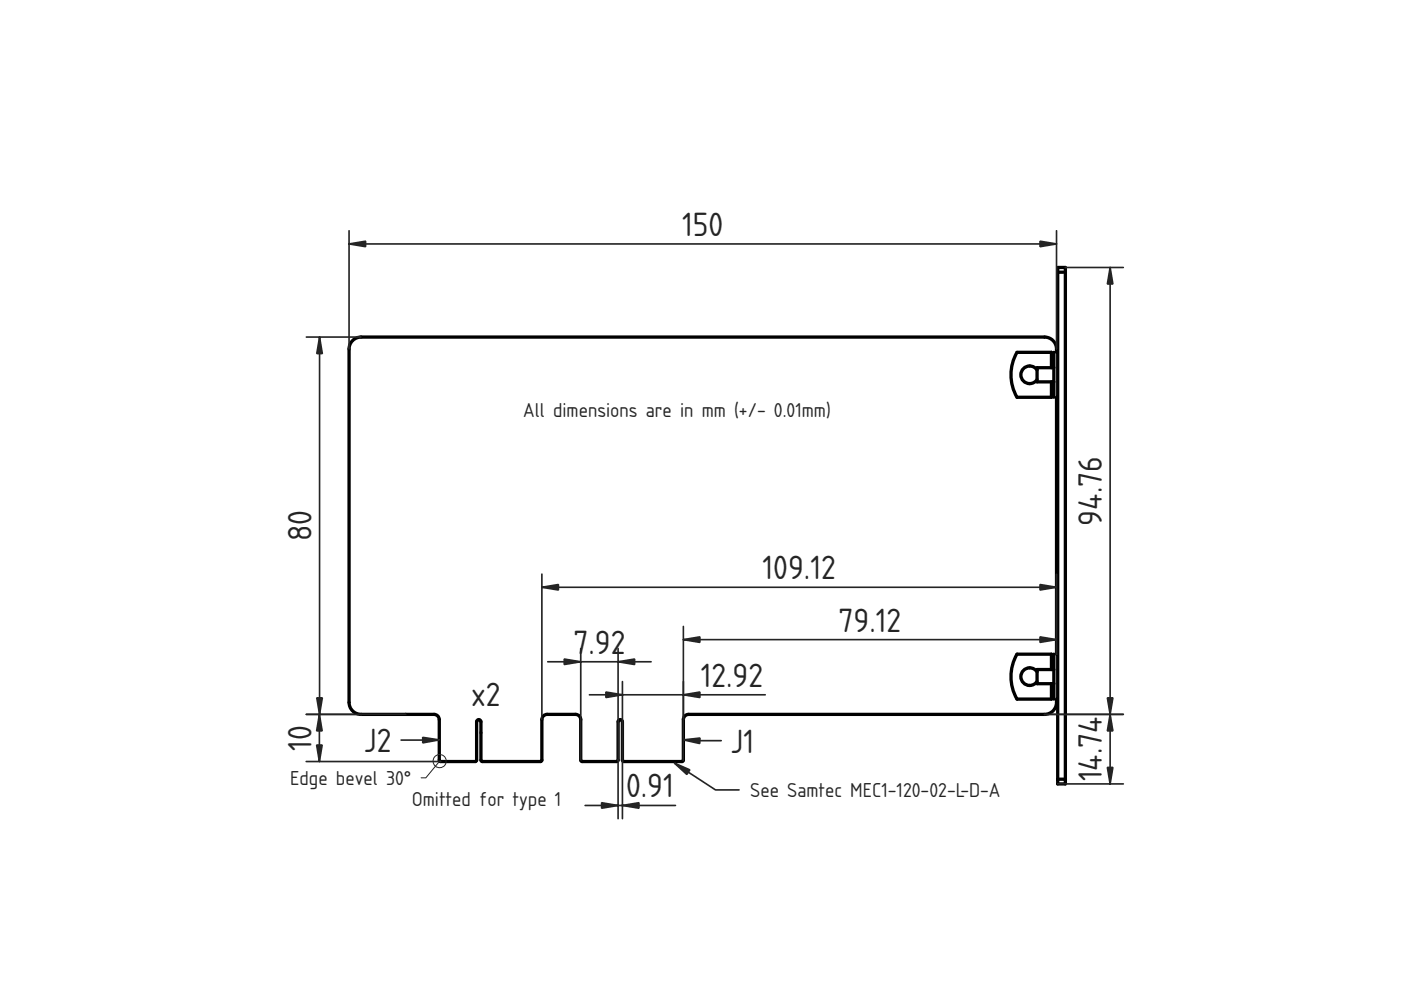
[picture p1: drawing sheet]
<svg xmlns="http://www.w3.org/2000/svg" width="297mm" height="210mm" viewBox="0 0 297 210" stroke-linecap="round" stroke-linejoin="round" font-family="sans-serif">
<g fill="none" stroke="#000" stroke-width=".7">
<path d="M224.3 56.7h1.6v109.5h-1.6zM224.3 57.7h1.6M219.9 78.5a1.87 1.87 0 0 0-2.8-.4 1.87 1.87 0 0 0 0 2.8 1.87 1.87 0 0 0 2.8-.4M222.9 78v-3.3h-7.3a9.5 9.5 0 0 0 0 9.5h7.3v-3.2M223.4 74.7v9.5M223.4 78h-3.5v3h3.5M224 74.7a2.66 2.66 0 0 0-2.5-3.2h-145a2.54 2.54 0 0 0-2.5 2.5v74.9a2.54 2.54 0 0 0 2.5 2.6h15.5a1.11 1.11 0 0 1 1.1 1.1v8.6l.3 .3h7.4l.2-.2 .1-8.3a.46 .46 0 0 1 .4-.4 .46 .46 0 0 1 .5 .4v8.2l.1 .2 12.5 .1 .3-.3v-8.6a1.11 1.11 0 0 1 1.1-1.1h6a1.11 1.11 0 0 1 1.1 1.1v8.6l.3 .3h7.4l.2-.2 .1-8.3a.46 .46 0 0 1 .4-.4 .46 .46 0 0 1 .5 .4v8.2l.1 .2 12.5 .1 .3-.3v-8.6a1.11 1.11 0 0 1 1.1-1.1h75.5a2.66 2.66 0 0 0 2.5-3.3M224 84.2v54.5M223.4 138.7v9.5M219.9 142.5a1.87 1.87 0 0 0-2.8-.4 1.87 1.87 0 0 0 0 2.8 1.87 1.87 0 0 0 2.8-.4M222.9 142v-3.3h-7.3a9.5 9.5 0 0 0 0 9.5h7.3v-3.2M223.4 142h-3.5v3h3.5"/>
<path d="M224.3 165.2h1.6"/>
</g>
<g fill="none" stroke="#212529" stroke-width=".35">
<path d="M74 51.7h150M74 48.9v25.1M224 48.9v25.1M225.9 56.7h12.3M235.4 56.7v109.5M65 71.5h11.5M67.8 71.5l-.1 90M114.9 124.5h109.1M114.9 121.7v30.9M123.1 137.5v23.7M131.1 137.5v36.1M144.9 135.6h79.1"/>
<path d="M144.9 132.8v28.4M224 121.7v17M64.9 151.5h21.1M93.1 156.9h-8.1M116.1 140.3h22M125 147.3h37.3M132 144.5v29.1M144.9 156.9l8 .1M221.5 151.5h16.7M64.9 161.5h28.5M124.1 170.8h19.1M143 161.8l8.7 5.7h5"/>
<path d="M224.3 166.2h13.9"/>
</g>
<g fill="#212529" stroke="#212529" stroke-width=".35">
<path d="M220.5 51.1l3.5 .6-3.5 .6z"/>
<path d="M74 51.7l3.5-.6v1.2z"/>
<path d="M67.8 71.5l.5 3.5h-1.1z"/>
<path d="M67.2 148h1.1l-.5 3.5z"/>
<path d="M67.7 151.5l.6 3.5h-1.2z"/>
<path d="M67.1 158h1.2l-.6 3.5z"/>
<path d="M235.4 151.5l.6 3.5h-1.2z"/>
<path d="M234.8 162.7h1.2l-.6 3.5z"/>
<path d="M220.5 135l3.5 .6-3.5 .6z"/>
<path d="M144.9 135.6l3.5-.6v1.2z"/>
<path d="M128.5 146.7l3.5 .6-3.5 .6z"/>
<path d="M144.9 147.3l3.5-.6v1.2z"/>
<path d="M132 170.8l3.5-.6v1.2z"/>
<path d="M127.6 170.2l3.5 .6-3.5 .6z"/>
<path d="M131.1 140.3l3.5-.6v1.2z"/>
<path d="M119.6 139.7l3.5 .6-3.5 .6z"/>
<path d="M235.4 56.7l.6 3.5h-1.2z"/>
<path d="M234.8 148h1.2l-.6 3.5z"/>
<path d="M144.9 156.9l3.5-.4-.1 1.1z"/>
<path d="M89.6 156.3l3.5 .6-3.5 .6z"/>
<path d="M220.5 123.9l3.5 .6-3.5 .6z"/>
<path d="M114.9 124.5l3.5-.6v1.2z"/>
<path d="M143 161.8l3.3 1.4-.7 1z"/>
</g>
<path d="M149.9 111.5h.1" fill="none" stroke="#000" stroke-width=".21"/>
<g fill="none" stroke="#212529" stroke-width=".21">
<path d="M93.2 161.4l-2.9 3.5h-1"/>
<circle cx="93.2" cy="161.4" r="1.4"/>
</g>
<g font-size="6.7" fill="#212529">
<text x="144.6" y="50">150</text>
<text x="233.6" y="111.4" transform="rotate(-90 233.6 111.4)">94.76</text>
<text x="66" y="114.8" transform="rotate(-90 66 114.8)">80</text>
<text x="161.7" y="122.8">109.12</text>
<text x="177.8" y="133.9">79.12</text>
<text x="121.6" y="138.6">7</text>
<text x="124.8" y="138.6">.92</text>
<text x="99.9" y="149.7">x2</text>
<text x="148.6" y="145.6">12.92</text>
<text x="66" y="159.2" transform="rotate(-90 66 159.2)">10</text>
<text x="77.1" y="159.5">J2</text>
<text x="154.9" y="159.6">J1</text>
<text x="233.6" y="165.7" transform="rotate(-90 233.6 165.7)">14.74</text>
<text x="132.8" y="169.1">0.91</text>
</g>
<g font-size="4" fill="#212529">
<text x="110.9" y="88.3">All dimensions are in mm (+/- 0.01mm)</text>
<text x="61.5" y="166.5">Edge bevel 30°</text>
<text x="87.3" y="170.8">Omitted for type 1</text>
<text x="159.1" y="169">See Samtec MEC1-120-02-L-D-A</text>
</g>
</svg>
